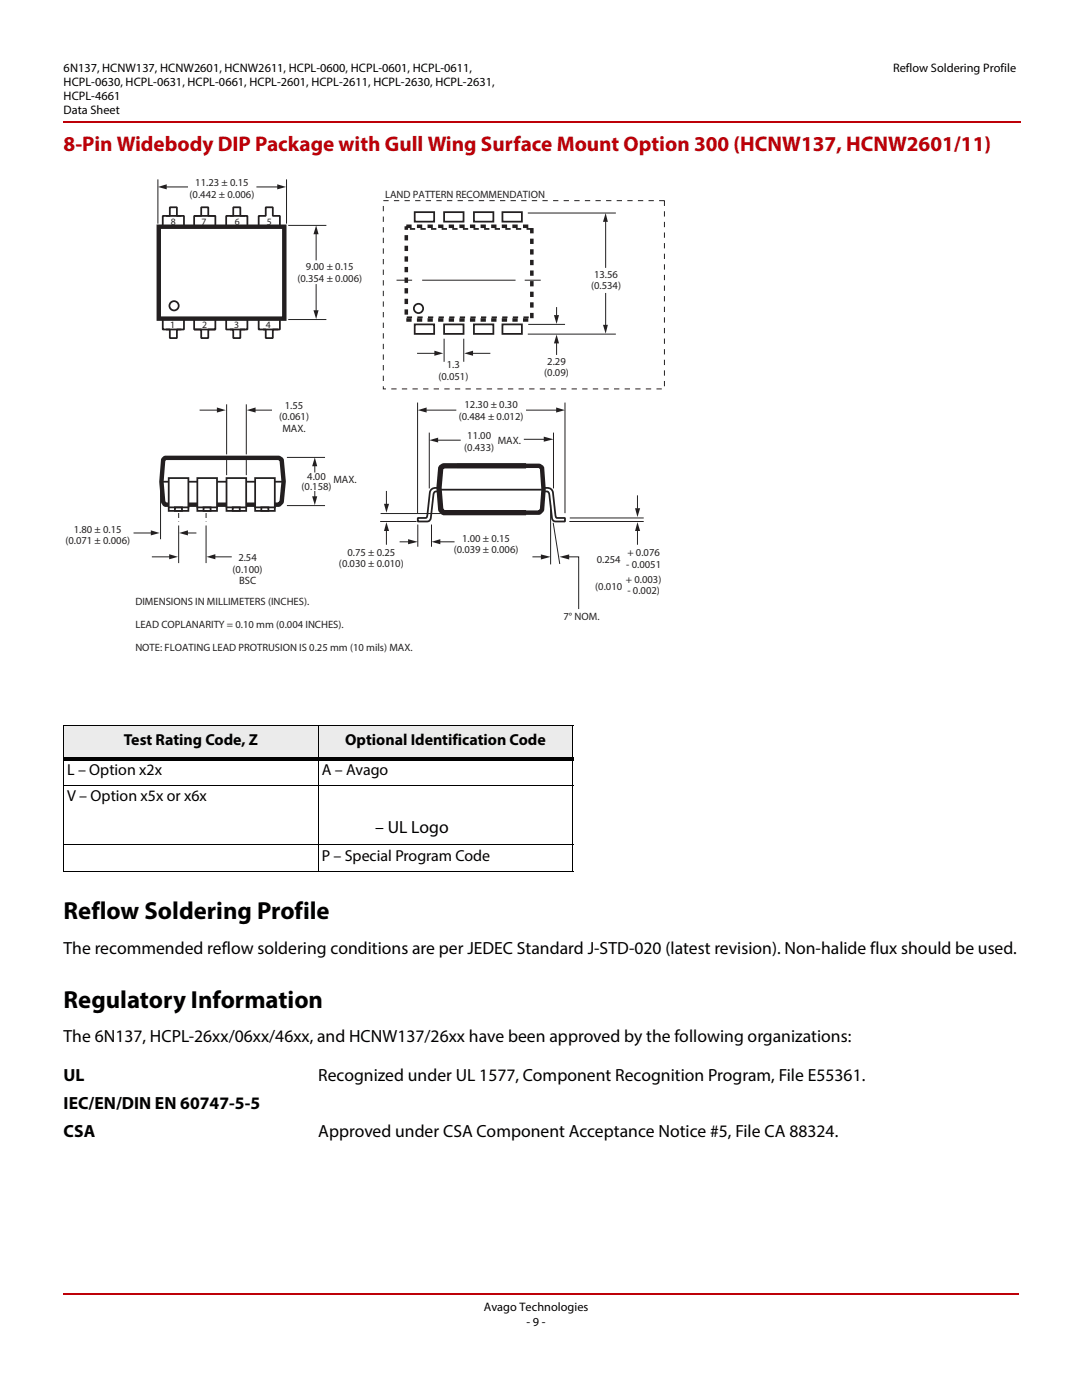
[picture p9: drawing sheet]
<svg xmlns="http://www.w3.org/2000/svg" width="216mm" height="279mm" viewBox="0 0 216 279" stroke-linecap="round" stroke-linejoin="round" font-family="sans-serif">
<path d="M12.5 24.2h.2v.3h-.2z" fill="#bd0008"/>
<path d="M12.7 24.4h191.1" fill="none" stroke="#bd0008" stroke-width=".36"/>
<path d="M12.5 258.1h.2v.3h-.2z" fill="#bd0008"/>
<path d="M12.7 258.2h190.7" fill="none" stroke="#bd0008" stroke-width=".36"/>
<g fill="#ebebeb">
<path d="M12.7 144.8h50.8v6.7h-50.8z"/>
<path d="M63.5 144.8h50.8v6.7h-50.8z"/>
</g>
<path d="M12.6 144.8h101.8M12.6 156.8h101.8M12.7 144.8v29M63.5 144.7v29.2M114.3 144.8v29M12.6 168.6h101.8M12.6 173.9h101.8" fill="none" stroke="#000" stroke-width=".2"/>
<path d="M12.6 151.1h101.8v.7h-101.8z" fill="#000"/>
<path d="M13 35.4h119.6v95.1h-119.6z" fill="#fff"/>
<path d="M32.3 96.1h24.3" fill="none" stroke="#231f20" stroke-width=".35"/>
<path d="M32.6 91.7l.3-.3h22.8l.5 .3 .4 4.4-.4 4.1-.5 .5h-22.8l-.3-.5-.4-4.1z" fill="none" stroke="#231f20" stroke-width=".88"/>
<path d="M104.4 93h-15.9l-.5 .3-.4 4.1 .4 4.4 .5 .5h15.9" fill="none" stroke="#231d1f" stroke-width="1.1"/>
<path d="M91.7 93h15.9l.5 .3 .4 4.4-.4 4.1-.5 .5h-15.9" fill="none" stroke="#231d1f" stroke-width=".88"/>
<path d="M83.3 80.4v21.9M85.7 86.4v11M110.4 86.4v11M112.7 80.4v21.9" fill="none" stroke="#231f20" stroke-width=".2"/>
<path d="M86.1 108.1l1.8-.5v1z" fill="#231f20"/>
<path d="M87.9 108.1h2.7" fill="none" stroke="#231f20" stroke-width=".2"/>
<path d="M107.9 110.6l2 .5-2 .6z" fill="#231f20"/>
<path d="M106.3 111.1h1.6" fill="none" stroke="#231f20" stroke-width=".2"/>
<path d="M111.6 111.1l2-.5v1.1z" fill="#231f20"/>
<path d="M86.1 104.8v4.2M109.9 100.9v11.6M110.4 104.4l1.3 8.1M113.6 111.1h1.9v10.4" fill="none" stroke="#231f20" stroke-width=".2"/>
<path d="M31.7 45.2h25v18.4h-25z" fill="none" stroke="#231f20" stroke-width=".88" stroke-linecap="butt"/>
<circle cx="34.7" cy="61" r=".93" fill="#fff"/>
<g fill="none" stroke="#231f20" stroke-width=".35">
<path d="M87.7 97.7h20.6"/>
<circle cx="34.7" cy="61" r=".93"/>
</g>
<g fill="#231f20">
<path d="M83.4 81.9l1.7-.6v1z"/>
<path d="M111 81.3l1.7 .6-1.7 .4z"/>
</g>
<path d="M85.1 81.9h5.9M76 104.1h7M76 102.5h11.9" fill="none" stroke="#231f20" stroke-width=".2"/>
<path d="M76.6 100.5h1l-.5 1.8z" fill="#231f20"/>
<path d="M77.1 98.1v2.4" fill="none" stroke="#231f20" stroke-width=".2"/>
<path d="M77.1 104.2l.5 1.8h-1z" fill="#231f20"/>
<path d="M77.1 106v2.6" fill="none" stroke="#231f20" stroke-width=".2"/>
<path d="M108.5 87.1l1.9 .6-1.9 .5z" fill="#231f20"/>
<path d="M104.6 87.7h3.9" fill="none" stroke="#231f20" stroke-width=".2"/>
<path d="M85.7 87.8l1.7-.5v1z" fill="#231f20"/>
<path d="M87.4 87.8h4.4M83.4 104.8v4.2" fill="none" stroke="#231f20" stroke-width=".2"/>
<path d="M81.4 107.6l2 .5-2 .5z" fill="#231f20"/>
<path d="M31.5 35.9v8.6M57.2 35.9v8.6M79.8 108.1h1.6" fill="none" stroke="#231f20" stroke-width=".2"/>
<path d="M81.1 45.2h25v18.7h-25z" fill="none" stroke="#231f20" stroke-width=".71" stroke-dasharray="1.1 1.1" stroke-linecap="butt"/>
<path d="M38.7 63.8v2h1.4v1.7h1.5v-1.7h1.4v-2M38.7 65.8h4.3" fill="none" stroke="#231f20" stroke-width=".35"/>
<path d="M106.1 45.7h-25M81.2 63.3h24.9" fill="none" stroke="#231f20" stroke-width=".35" stroke-dasharray="1.1 1.1" stroke-linecap="butt"/>
<g fill="#231f20">
<path d="M31.5 37.3l1.8-.5v1z"/>
<path d="M55.3 36.8l1.8 .5-1.8 .5z"/>
</g>
<path d="M33.3 37.3h4.1M51.3 37.3h4.2" fill="none" stroke="#231f20" stroke-width=".2"/>
<path d="M63.1 45l.5 1.7h-1z" fill="#231f20"/>
<path d="M63.1 46.7v5.2" fill="none" stroke="#231f20" stroke-width=".2"/>
<path d="M62.6 61.9h1l-.5 1.8z" fill="#231f20"/>
<path d="M57.6 45h7.4M63.1 56.8v5.1M57.6 63.8h7.4M88.6 67.7v4.4M92.5 67.7v4.4" fill="none" stroke="#231f20" stroke-width=".2"/>
<g fill="#231f20">
<path d="M92.6 70.5l1.8-.5v1z"/>
<path d="M86.7 70l1.7 .5-1.7 .5z"/>
</g>
<path d="M83.3 70.5h3.5M94.2 70.5h3.5" fill="none" stroke="#231f20" stroke-width=".2"/>
<path d="M120.9 42.5l.4 1.8h-1z" fill="#231f20"/>
<path d="M120.9 44.3v9.1" fill="none" stroke="#231f20" stroke-width=".2"/>
<path d="M120.3 64.8h1l-.4 1.8z" fill="#231f20"/>
<path d="M79.2 55.9h2.9M84.3 55.9h18.5M104.8 55.9h3M105.4 42.5h17.4M120.9 58.6v6.2M105.4 66.7h17.4M105.5 64.7h7.1" fill="none" stroke="#231f20" stroke-width=".2"/>
<path d="M111.1 66.8l.4 1.7h-1z" fill="#231f20"/>
<path d="M111.1 68.5v2.2" fill="none" stroke="#231f20" stroke-width=".2"/>
<path d="M110.5 62.9h1l-.4 1.8z" fill="#231f20"/>
<path d="M111.1 61.4v1.5" fill="none" stroke="#231f20" stroke-width=".2"/>
<path d="M62.8 91.3l.5 1.8h-1z" fill="#231f20"/>
<path d="M62.8 93.1v1.1" fill="none" stroke="#231f20" stroke-width=".2"/>
<path d="M62.3 99h1l-.5 1.8z" fill="#231f20"/>
<path d="M45.2 80.8v9.8M49.1 80.8v9.8M57.3 91.3h7.5M62.8 98.1v1.2M57.3 100.9h7.5" fill="none" stroke="#231f20" stroke-width=".2"/>
<g fill="#231f20">
<path d="M49.2 81.9l1.8-.6v1z"/>
<path d="M43.3 81.3l1.7 .6-1.7 .4z"/>
</g>
<path d="M39.9 81.9h3.6M45.2 91.9v2.8M49.1 91.9v2.8M50.6 81.9h3.6M35.7 102.5v9.8M41.1 102.5v9.8" fill="none" stroke="#231f20" stroke-width=".2"/>
<g fill="#231f20">
<path d="M41.2 111.1l1.8-.5v1z"/>
<path d="M33.8 110.6l1.7 .5-1.7 .5z"/>
</g>
<path d="M32 96.9v10.6M30.4 111.1h3.5M42.6 111.1h3.5" fill="none" stroke="#231f20" stroke-width=".2"/>
<path d="M30.1 105.8l1.8 .6-1.8 .5z" fill="#231f20"/>
<path d="M26.7 106.4h3.6" fill="none" stroke="#231f20" stroke-width=".2"/>
<path d="M35.7 106.4l1.8-.6v1.1z" fill="#231f20"/>
<path d="M105.1 81.9h6.1M37.2 106.4h1.9" fill="none" stroke="#231f20" stroke-width=".2"/>
<path d="M87.6 97.4a1.42 1.42 0 0 0-1.8 .9l-.7 5-1.7 .1v.7h1.8a.73 .73 0 0 0 .8-.8l.5-4.6a.58 .58 0 0 1 .5-.6h.6" fill="none" stroke="#231f20" stroke-width=".35"/>
<path d="M34.3 103.5h10.3v.4h-10.3z" fill="#fff"/>
<path d="M34.3 103.5h10.3v.4h-10.3z" fill="none" stroke="#fff" stroke-width=".35"/>
<path d="M34.1 104.3h10.2v.4h-10.2z" fill="#fff"/>
<path d="M34.1 104.3h10.2v.4h-10.2z" fill="none" stroke="#fff" stroke-width=".35"/>
<path d="M76.5 40h56.1v37.6h-56.1z" fill="none" stroke="#231f20" stroke-width=".2" stroke-dasharray="1.1 1.1" stroke-linecap="butt"/>
<path d="M39.4 95.4h3.9v6.6h-3.9z" fill="#fff"/>
<path d="M39.4 95.4h3.9v6.6h-3.9zM39.4 101.3h3.9M40.6 101.3h1.4v.7h-1.4z" fill="none" stroke="#231f20" stroke-width=".35"/>
<path d="M33.7 95.4h3.9v6.6h-3.9z" fill="#fff"/>
<path d="M33.7 95.4h3.9v6.6h-3.9zM33.7 101.3h3.9M34.9 101.3h1.4v.7h-1.4z" fill="none" stroke="#231f20" stroke-width=".35"/>
<path d="M50.9 95.4h3.9v6.6h-3.9z" fill="#fff"/>
<path d="M50.9 95.4h3.9v6.6h-3.9zM50.9 101.3h3.9M52.1 101.3h1.5v.7h-1.5z" fill="none" stroke="#231f20" stroke-width=".35"/>
<path d="M45.2 95.4h3.9v6.6h-3.9z" fill="#fff"/>
<path d="M45.2 95.4h3.9v6.6h-3.9zM108.5 97.4a1.42 1.42 0 0 1 1.8 .9l.7 5 1.7 .1v.7h-1.8a.73 .73 0 0 1-.8-.8l-.5-4.6a.58 .58 0 0 0-.5-.6h-.6M45.2 101.3h3.9M46.4 101.3h1.4v.7h-1.4z" fill="none" stroke="#231f20" stroke-width=".35"/>
<path d="M88.6 64.7h3.9v1.9h-3.9z" fill="#fff"/>
<path d="M88.6 64.7h3.9v1.9h-3.9z" fill="none" stroke="#231f20" stroke-width=".35"/>
<path d="M82.7 64.7h3.9v1.9h-3.9z" fill="#fff"/>
<path d="M82.7 64.7h3.9v1.9h-3.9z" fill="none" stroke="#231f20" stroke-width=".35"/>
<path d="M100.3 64.7h3.8v1.9h-3.8z" fill="#fff"/>
<path d="M100.3 64.7h3.8v1.9h-3.8z" fill="none" stroke="#231f20" stroke-width=".35"/>
<path d="M94.6 64.7h3.8v1.9h-3.8z" fill="#fff"/>
<path d="M94.6 64.7h3.8v1.9h-3.8z" fill="none" stroke="#231f20" stroke-width=".35"/>
<circle cx="83.5" cy="61.6" r=".93" fill="#fff"/>
<circle cx="83.5" cy="61.6" r=".93" fill="none" stroke="#231f20" stroke-width=".35"/>
<path d="M88.6 42.3h3.9v1.9h-3.9z" fill="#fff"/>
<path d="M88.6 42.3h3.9v1.9h-3.9z" fill="none" stroke="#231f20" stroke-width=".35"/>
<path d="M82.7 42.3h3.9v1.9h-3.9z" fill="#fff"/>
<path d="M82.7 42.3h3.9v1.9h-3.9z" fill="none" stroke="#231f20" stroke-width=".35"/>
<path d="M100.3 42.3h3.8v1.9h-3.8z" fill="#fff"/>
<path d="M100.3 42.3h3.8v1.9h-3.8z" fill="none" stroke="#231f20" stroke-width=".35"/>
<path d="M94.6 42.3h3.8v1.9h-3.8z" fill="#fff"/>
<path d="M94.6 42.3h3.8v1.9h-3.8z" fill="none" stroke="#231f20" stroke-width=".35"/>
<path d="M113.7 104.1h14.6M113.8 103.4h14.5" fill="none" stroke="#231f20" stroke-width=".2"/>
<path d="M126.7 101.4h1l-.5 1.8z" fill="#231f20"/>
<path d="M127.2 99v2.4" fill="none" stroke="#231f20" stroke-width=".2"/>
<path d="M127.2 104.2l.5 1.8h-1z" fill="#231f20"/>
<path d="M127.2 106v2.6" fill="none" stroke="#231f20" stroke-width=".2"/>
<g fill="none" stroke="#231f20" stroke-width=".35">
<path d="M32.5 45.1v-2h1.4v-1.7h1.4v1.7h1.4v2M33.1 43.1h3.1M38.7 45.1v-2h1.4v-1.7h1.5v1.7h1.4v2M38.7 43.1h4.3M45.1 45.1v-2h1.4v-1.7h1.5v1.7h1.4v2M45.9 43.1h3M51.6 45.1v-2h1.4v-1.7h1.4v1.7h1.4v2M32.5 63.8v2h1.4v1.7h1.4v-1.7h1.4v-2M33.1 65.8h3.1M45.1 63.8v2h1.4v1.7h1.5v-1.7h1.4v-2M45.9 65.8h3M51.6 63.8v2h1.4v1.7h1.4v-1.7h1.4v-2"/>
<path d="M52.5 65.8h3"/>
</g>
<path d="M66.3 159.9h5.7v4.3h-5.7z" fill="#fff"/>
<g font-size="4.9">
<text x="12.7" y="183.5">Reflow Soldering Profile</text>
<text x="12.7" y="201.1">Regulatory Information</text>
</g>
<text font-size="4.2" fill="#bd0008" x="12.7" y="30.1">8-Pin Widebody DIP Package with Gull Wing Surface Mount Option 300 (HCNW137, HCNW2601/11)</text>
<g font-size="3.5">
<text x="74.9" y="166.3">– UL Logo</text>
<text x="12.7" y="190.3">The recommended reflow soldering conditions are per JEDEC Standard J-STD-020 (latest revision). Non-halide flux should be used.</text>
<text x="12.7" y="208">The 6N137, HCPL-26xx/06xx/46xx, and HCNW137/26xx have been approved by the following organizations:</text>
<text x="12.7" y="215.7">UL</text>
<text x="63.5" y="215.7">Recognized under UL 1577, Component Recognition Program, File E55361.</text>
<text x="12.7" y="221.4">IEC/EN/DIN EN 60747-5-5</text>
<text x="12.7" y="227">CSA</text>
<text x="63.5" y="227">Approved under CSA Component Acceptance Notice #5, File CA 88324.</text>
</g>
<g font-size="3.2">
<text x="24.7" y="148.7">Test Rating Code, Z</text>
<text x="68.9" y="148.7">Optional Identification Code</text>
<text x="13.4" y="154.6">L – Option x2x</text>
<text x="64.2" y="154.6">A – Avago</text>
<text x="13.4" y="159.9">V – Option x5x or x6x</text>
<text x="64.2" y="171.7">P – Special Program Code</text>
</g>
<g font-size="2.5">
<text x="12.7" y="14.4">6N137, HCNW137, HCNW2601, HCNW2611, HCPL-0600, HCPL-0601, HCPL-0611,</text>
<text x="12.7" y="17.2">HCPL-0630, HCPL-0631, HCPL-0661, HCPL-2601, HCPL-2611, HCPL-2630, HCPL-2631,</text>
<text x="178.2" y="14.4">Reflow Soldering Profile</text>
<text x="12.7" y="20">HCPL-4661</text>
<text x="12.7" y="22.8">Data Sheet</text>
<text x="96.5" y="261.7">Avago Technologies</text>
<text x="105.1" y="264.5">- 9 -</text>
</g>
<g font-size="2.1" fill="#231f20">
<text x="37.8" y="39.4">(0.442 ± 0.006)</text>
<text x="39" y="37.1">11.23 ± 0.15</text>
<text x="76.8" y="39.4">LAND PATTERN RECOMMENDATION</text>
<text x="61" y="54">9.00 ± 0.15</text>
<text x="59.4" y="56.3">(0.354 ± 0.006)</text>
<text x="117.9" y="57.8">(0.534)</text>
<text x="118.5" y="55.5">13.56</text>
<text x="87.5" y="75.8">(0.051)</text>
<text x="89.2" y="73.5">1.3</text>
<text x="108.6" y="75.1">(0.09)</text>
<text x="109.2" y="72.8">2.29</text>
<text x="55.7" y="83.9">(0.061)</text>
<text x="56.8" y="81.6">1.55</text>
<text x="91.5" y="83.8">(0.484 ± 0.012)</text>
<text x="92.7" y="81.5">12.30 ± 0.30</text>
<text x="56.3" y="86.2">MAX.</text>
<text x="92.6" y="90">(0.433)</text>
<text x="93.2" y="87.7">11.00</text>
<text x="99.3" y="88.6">MAX.</text>
<text x="61.3" y="95.7">4.00</text>
<text x="60.2" y="97.8">(0.158)</text>
<text x="66.5" y="96.5">MAX.</text>
<text x="14.7" y="106.3">1.80 ± 0.15</text>
<text x="13" y="108.6">(0.071 ± 0.006)</text>
<text x="47.6" y="112">2.54</text>
<text x="67.6" y="113.2">(0.030 ± 0.010)</text>
<text x="69.3" y="111">0.75 ± 0.25</text>
<text x="90.5" y="110.4">(0.039 ± 0.006)</text>
<text x="92.2" y="108.1">1.00 ± 0.15</text>
<text x="119.1" y="112.5">0.254</text>
<text x="125" y="113.3">- 0.0051</text>
<text x="125.2" y="111">+ 0.076</text>
<text x="46.4" y="114.3">(0.100)</text>
<text x="47.7" y="116.6">BSC</text>
<text x="118.8" y="117.7">(0.010</text>
<text x="124.9" y="116.3">+ 0.003)</text>
<text x="125.2" y="118.6">- 0.002)</text>
<text x="27" y="120.8">DIMENSIONS IN MILLIMETERS (INCHES).</text>
<text x="27" y="125.4">LEAD COPLANARITY = 0.10 mm (0.004 INCHES).</text>
<text x="112.4" y="123.7">7° NOM.</text>
<text x="27" y="130">NOTE: FLOATING LEAD PROTRUSION IS 0.25 mm (10 mils) MAX.</text>
</g>
<g font-size="1.9" fill="#231f20">
<text x="34.1" y="44.9">8</text>
<text x="40.2" y="44.9">7</text>
<text x="46.9" y="44.8">6</text>
<text x="53.2" y="44.9">5</text>
<text x="34" y="65.4">1</text>
<text x="40.3" y="65.5">2</text>
<text x="46.7" y="65.4">3</text>
<text x="53.1" y="65.5">4</text>
</g>
</svg>
